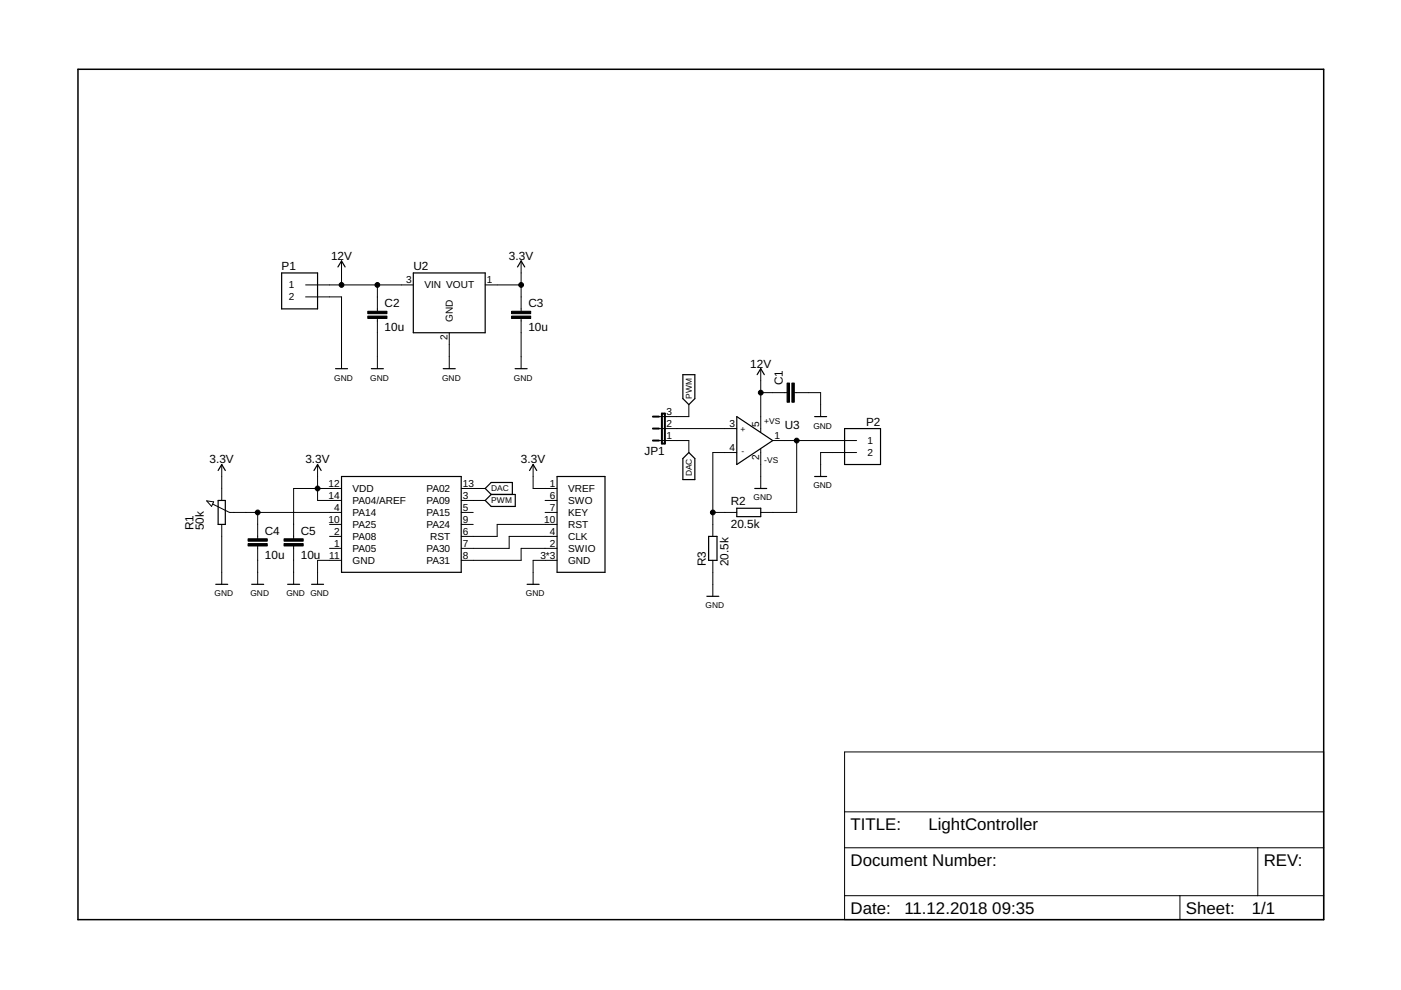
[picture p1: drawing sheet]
<svg xmlns="http://www.w3.org/2000/svg" width="297mm" height="210mm" viewBox="0 0 297 210" stroke-linecap="round" stroke-linejoin="round" font-family="sans-serif">
<g fill="none" stroke="#000" stroke-width=".25">
<path d="M59.7 57.9h7.6v7.6h-7.6zM71.6 56.6l.8-1.3 .8 1.3M87.6 57.9h15.3v12.6h-15.3zM109.7 56.6l.8-1.3 .8 1.3M71.1 78.2h2.6M78.7 78.2h2.6M94 78.2h2.5M109.2 78.2h2.6M144.8 79.4h2.5v5.1l-1.3 1.3-1.2-1.3zM160.5 79.4l.8-1.2 .8 1.2M46.2 99.8l.8-1.3 .8 1.3M66.6 99.8l.7-1.3 .8 1.3"/>
<path d="M112.3 99.8l.7-1.3 .8 1.3M146 95.9l1.3 1.3v4.5h-2.5v-4.5zM156.2 88.3l7.6 5.1-7.6 5.1zM172.7 88.3h2.6M179.1 90.9h7.6v7.6h-7.6zM46.2 106.1h1.6v5.1h-1.6zM72.4 101h25.4v20.3h-25.4zM104.1 104.8l-1.2-1.2 1.2-1.3h4.5v2.5M104.1 104.8h5.1v2.6h-5.1l-1.2-1.3zM118.1 101h10.2v20.3h-10.2zM150.2 113.7h1.8v5.1h-1.8zM156.2 107.8h5.1v1.7h-5.1z"/>
<path d="M160 103.6h2.6M172.7 101h2.6M45.7 123.9h2.6M53.4 123.9h2.5M61 123.9h2.5M66.1 123.9h2.5M111.8 123.9h2.5M149.9 126.4h2.5"/>
</g>
<g fill="none" stroke="#000" stroke-width=".21">
<path d="M72.4 55.3v5.1M110.5 55.3v10.7M64.8 60.4h22.8M64.8 62.9h7.6v15.3M80 60.4v5.6M80 67.5v10.7M95.2 70.5v7.7M102.9 60.4h7.6M110.5 67.5v10.7M161.3 78.2v13.4M47 98.5v7.6M67.3 98.5v7.6h5.1"/>
<path d="M113 98.5v5.1h5.1M139.7 93.4h6.3v2.5M139.7 90.9h16.5M146 85.8v2.5h-6.3M156.2 95.9h-5.1v17.8M161.3 95.2v8.4M161.3 83.2h5.6M163.8 93.4h17.8M168.4 83.2h5.6v5.1M168.9 93.4v15.2h-7.6M181.6 95.9h-7.6v5.1M43.8 106.2l1.5 .2-.4 1z"/>
<path d="M45.1 106.9l3.6 1.7h23.7M47 111.2v12.7M54.6 108.6v5.6M54.6 115.8v8.1M62.3 115.8v8.1M69.9 116.3h2.5M69.9 113.7h2.5M69.9 111.2h2.5M72.4 118.8h-5.1v5.1M72.4 103.6h-10.1v10.6M97.8 108.6h2.5M97.8 106.1h5.1"/>
<path d="M97.8 111.2h2.5M97.8 103.6h5.1M115.6 108.6h2.5M115.6 106.1h2.5M118.1 113.7h-10.2v2.6h-10.1M118.1 116.3h-7.6v2.5h-12.7M118.1 111.2h-12.7v2.5h-7.6M118.1 118.8h-5.1v5.1M151.1 108.6h5.1M151.1 118.8v7.6M179.1 159.4h101.5v35.6h-101.5zM179.1 179.7h101.5"/>
<path d="M179.1 172.1h101.5M266.7 179.7v10.2M179.1 189.9h101.5M250.2 189.9v5.1"/>
</g>
<path d="M138.4 88.3h1.3M138.4 90.9h1.3M138.4 93.4h1.3M140.3 87.7h.7v6.3h-.7z" fill="none" stroke="#000" stroke-width=".42"/>
<path d="M78 67h4v.5h-4zM78 66h4v.5h-4zM108.5 67h4v.5h-4zM108.5 66h4v.5h-4zM166.9 81.2h.5v4.1h-.5zM167.9 81.2h.5v4.1h-.5zM52.6 115.3h4.1v.5h-4.1zM52.6 114.2h4.1v.5h-4.1zM60.2 115.3h4.1v.5h-4.1zM60.2 114.2h4.1v.5h-4.1z" fill="#000" stroke="#000" stroke-width=".21"/>
<path d="M16.5 14.7h264.1v180.3h-264.1z" fill="none" stroke="#000" stroke-width=".32"/>
<g fill="#000" stroke="#000" stroke-width=".21">
<circle cx="72.4" cy="60.4" r=".51"/>
<circle cx="80" cy="60.4" r=".51"/>
<circle cx="110.5" cy="60.4" r=".51"/>
<circle cx="161.3" cy="83.2" r=".51"/>
<circle cx="168.9" cy="93.4" r=".51"/>
<circle cx="54.6" cy="108.6" r=".51"/>
<circle cx="67.3" cy="103.6" r=".51"/>
<circle cx="151.1" cy="108.6" r=".51"/>
</g>
<g font-size="3.6">
<text x="180.3" y="175.9">TITLE:</text>
<text x="196.8" y="175.9">LightController</text>
<text x="180.3" y="183.6">Document Number:</text>
<text x="267.9" y="183.6">REV:</text>
<text x="180.3" y="193.7">Date:</text>
<text x="191.8" y="193.7">11.12.2018</text>
<text x="210.4" y="193.7">09:35</text>
<text x="251.4" y="193.7">Sheet:</text>
<text x="265.4" y="193.7">1/1</text>
</g>
<g font-size="2.5">
<text x="59.7" y="57.2">P1</text>
<text x="70.2" y="55.1">12V</text>
<text x="87.6" y="57.2">U2</text>
<text x="107.9" y="55.1">3.3V</text>
<text x="81.5" y="65.1">C2</text>
<text x="112" y="65.1">C3</text>
<text x="81.5" y="70.2">10u</text>
<text x="112" y="70.2">10u</text>
<text x="159.1" y="77.9">12V</text>
<text x="166" y="81.7" transform="rotate(-90 166 81.7)">C1</text>
<text x="166.4" y="90.9">U3</text>
<text x="183.6" y="90.2">P2</text>
<text x="44.4" y="98.2">3.3V</text>
<text x="64.7" y="98.2">3.3V</text>
<text x="110.5" y="98.2">3.3V</text>
<text x="136.7" y="96.5">JP1</text>
<text x="154.9" y="107.2">R2</text>
<text x="41" y="112.5" transform="rotate(-90 41 112.5)">R1</text>
<text x="43.2" y="112.5" transform="rotate(-90 43.2 112.5)">50k</text>
<text x="56.1" y="113.3">C4</text>
<text x="63.8" y="113.3">C5</text>
<text x="154.9" y="112">20.5k</text>
<text x="56.1" y="118.4">10u</text>
<text x="63.8" y="118.4">10u</text>
<text x="149.6" y="120.1" transform="rotate(-90 149.6 120.1)">R3</text>
<text x="154.4" y="120.1" transform="rotate(-90 154.4 120.1)">20.5k</text>
</g>
<g font-size="2.1">
<text x="61.3" y="61.2">1</text>
<text x="61.3" y="63.7">2</text>
<text x="86.1" y="60">3</text>
<text x="90" y="61.2">VIN VOUT</text>
<text x="103.2" y="60">1</text>
<text x="96" y="68.2" transform="rotate(-90 96 68.2)">GND</text>
<text x="94.9" y="72.1" transform="rotate(-90 94.9 72.1)">2</text>
<text x="141.3" y="88">3</text>
<text x="141.3" y="93.1">1</text>
<text x="141.3" y="90.5">2</text>
<text x="154.7" y="90.5">3</text>
<text x="154.7" y="95.6">4</text>
<text x="160.9" y="90.5" transform="rotate(-90 160.9 90.5)">5</text>
<text x="164.2" y="93.1">1</text>
<text x="183.9" y="94.2">1</text>
<text x="160.9" y="97.5" transform="rotate(-90 160.9 97.5)">2</text>
<text x="183.9" y="96.7">2</text>
<text x="69.7" y="103.2">12</text>
<text x="69.7" y="105.8">14</text>
<text x="74.7" y="104.3">VDD</text>
<text x="74.7" y="106.9">PA04/AREF</text>
<text x="90.4" y="106.9">PA09</text>
<text x="90.4" y="104.3">PA02</text>
<text x="98.2" y="105.8">3</text>
<text x="98.2" y="103.2">13</text>
<text x="116.6" y="103.2">1</text>
<text x="116.6" y="105.8">6</text>
<text x="120.4" y="104.3">VREF</text>
<text x="120.4" y="106.9">SWO</text>
<text x="69.7" y="110.8">10</text>
<text x="70.9" y="113.4">2</text>
<text x="70.9" y="108.3">4</text>
<text x="74.7" y="109.4">PA14</text>
<text x="74.7" y="112">PA25</text>
<text x="90.4" y="109.4">PA15</text>
<text x="90.4" y="112">PA24</text>
<text x="98.2" y="108.3">5</text>
<text x="98.2" y="113.4">6</text>
<text x="98.2" y="110.8">9</text>
<text x="115.4" y="110.8">10</text>
<text x="116.6" y="108.3">7</text>
<text x="116.6" y="113.4">4</text>
<text x="120.4" y="109.4">KEY</text>
<text x="120.4" y="112">RST</text>
<text x="69.8" y="118.5">11</text>
<text x="70.9" y="115.9">1</text>
<text x="74.7" y="117">PA05</text>
<text x="74.7" y="114.5">PA08</text>
<text x="74.7" y="119.6">GND</text>
<text x="90.4" y="117">PA30</text>
<text x="90.4" y="119.6">PA31</text>
<text x="91.2" y="114.5">RST</text>
<text x="98.2" y="115.9">7</text>
<text x="98.2" y="118.5">8</text>
<text x="114.6" y="118.5">3*3</text>
<text x="116.6" y="115.9">2</text>
<text x="120.4" y="119.6">GND</text>
<text x="120.4" y="114.5">CLK</text>
<text x="120.4" y="117">SWIO</text>
</g>
<g font-size="1.8">
<text x="70.9" y="80.7">GND</text>
<text x="78.5" y="80.7">GND</text>
<text x="93.7" y="80.7">GND</text>
<text x="109" y="80.7">GND</text>
<text x="146.7" y="84.5" transform="rotate(-90 146.7 84.5)">PWM</text>
<text x="162" y="89.9">+VS</text>
<text x="157" y="91.6">+</text>
<text x="172.5" y="90.9">GND</text>
<text x="146.7" y="101" transform="rotate(-90 146.7 101)">DAC</text>
<text x="157.2" y="96.2">-</text>
<text x="162" y="98.2">-VS</text>
<text x="104.1" y="104.2">DAC</text>
<text x="104.1" y="106.7">PWM</text>
<text x="159.8" y="106.1">GND</text>
<text x="172.5" y="103.6">GND</text>
<text x="45.5" y="126.4">GND</text>
<text x="53.1" y="126.4">GND</text>
<text x="60.7" y="126.4">GND GND</text>
<text x="111.5" y="126.4">GND</text>
<text x="149.6" y="129">GND</text>
</g>
</svg>
